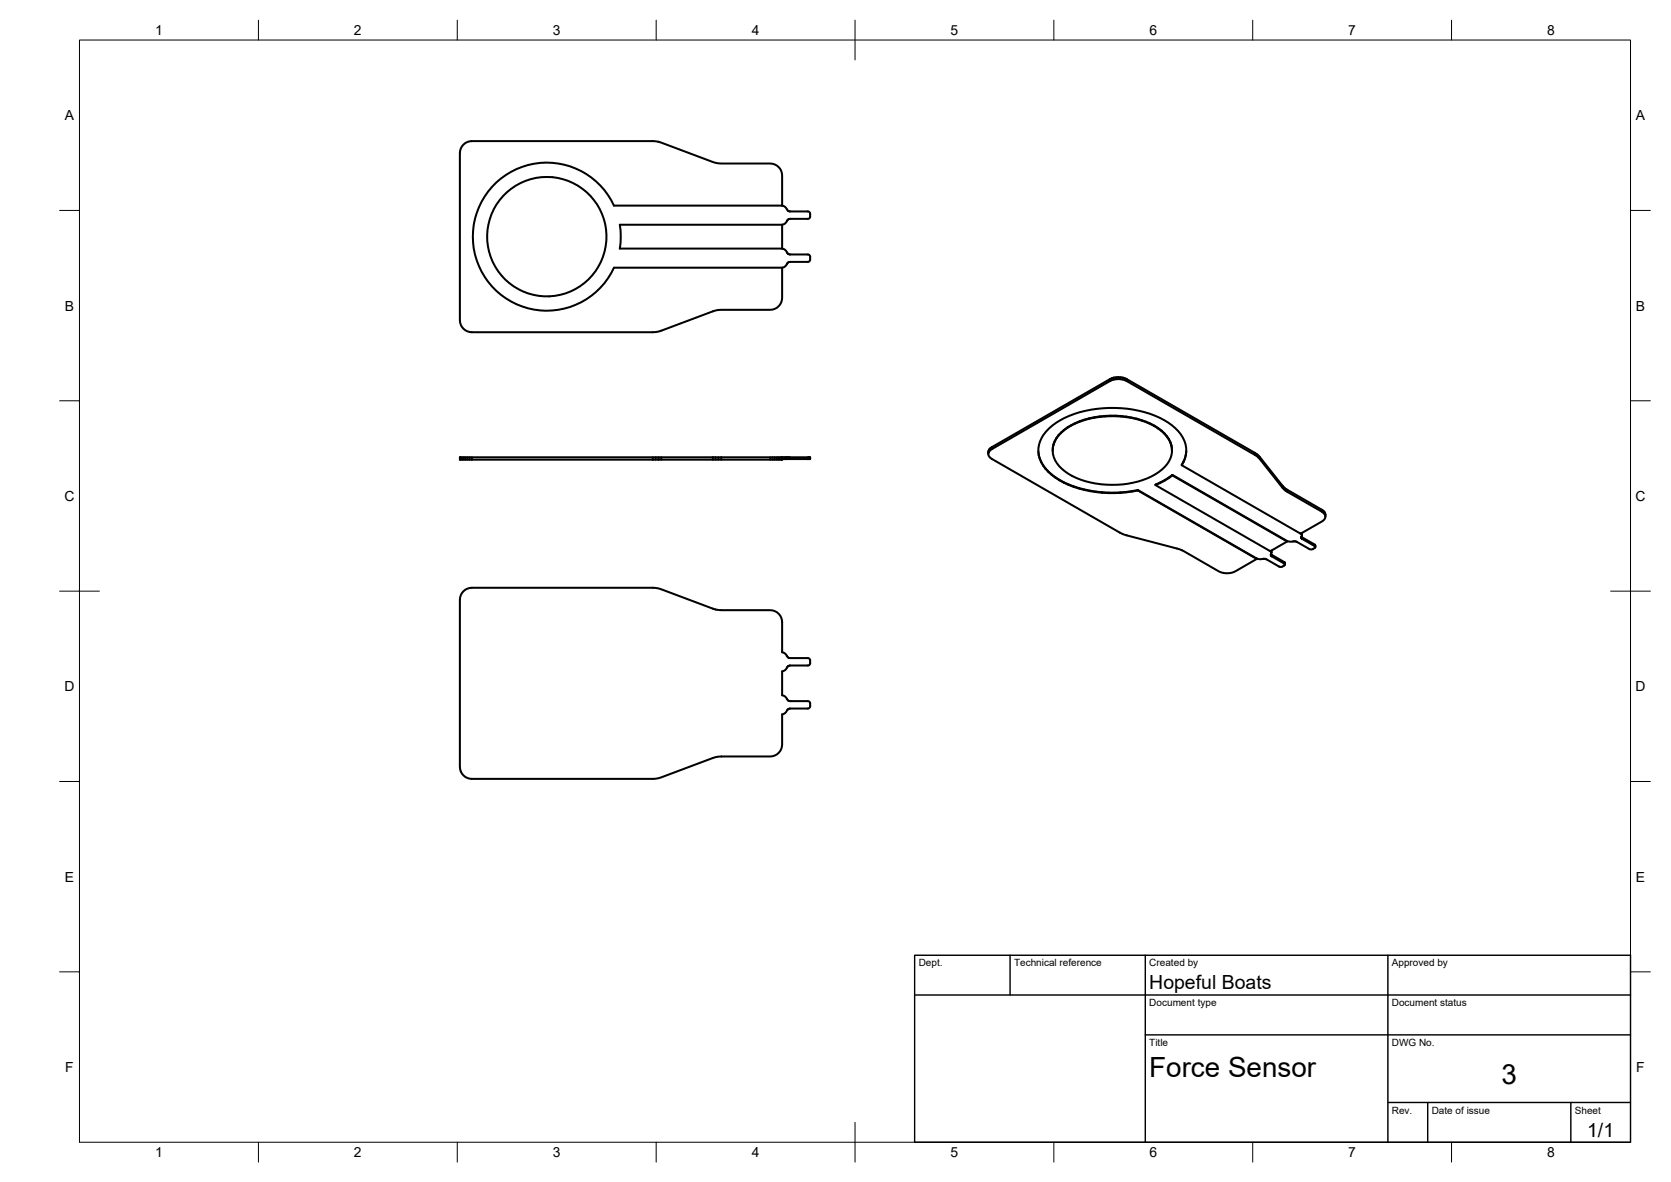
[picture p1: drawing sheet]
<svg xmlns="http://www.w3.org/2000/svg" width="420mm" height="297mm" viewBox="0 0 420 297" stroke-linecap="round" stroke-linejoin="round" font-family="sans-serif">
<!-- layer: Visible -->
<g fill="none" stroke="#000" stroke-width=".51">
<path d="M196.7 51.7a2.97 2.97 0 0 1 1.6 1.4h4.8l.4 .2 .2 .4v.9l-.4 .4-5 .1a2.97 2.97 0 0 1-1.6 1.4M196.7 51.7h-42.3a18.6 18.6 0 0 0-28.4-6.8 18.6 18.6 0 0 0 0 29.2 18.6 18.6 0 0 0 28.4-6.8h42.3M196.7 56.5h-40.8a19.4 19.4 0 0 1 0 6h40.8M196.7 51.7v-7.6a3 3 0 0 0-3-3h-12.3l-1.5-.2-13.6-5.1-1.4-.3h-46.3a3 3 0 0 0-3 3v42a3 3 0 0 0 3 3l46.3-.1 1.4-.3 13.6-5.1 1.5-.1h12.3a3 3 0 0 0 3-3v-7.6M196.7 56.5v6M196.7 62.5a2.97 2.97 0 0 1 1.6 1.3l4.8 .2 .4 .1 .2 .4v.9l-.4 .4-5 .1a2.97 2.97 0 0 1-1.6 1.4M279.1 95.8a4.7 4.7 0 0 1 4.2 0M279.1 95.8l-29.7 17.1M279.1 95.3l-29.7 17.1M279.1 95.3v.5M279.5 95.1v.5M280.1 94.9l1.7-.1 1.5 .5"/>
<path d="M280.1 94.9l-1 .4M280.1 94.9v.5M280.6 94.8v.5M281.2 94.8v.5M281.8 94.8v.5M282.3 94.9v.5M282.9 95.1v.5M283.3 95.8l32.2 18.5M283.3 95.3l32.2 18.5M283.3 95.3v.5M115.7 114.9v.6M115.9 114.9v.6"/>
<path d="M116.1 114.9v.6M116.5 114.9v.6M117 114.9v.6M117.5 114.9v.6M118 114.9v.6M118.6 115.5h45.5M118.6 114.9v.6M164.1 115.5h1.5M164.1 114.9v.6M164.9 114.9v.6M165.6 114.9v.6M166.3 114.9v.6"/>
<path d="M179.2 114.9h-63.6v.6h3M179.2 114.9h2.2M179.2 114.9v.6M179.9 114.9v.6M180.6 114.9v.6M181.4 114.9h15.3M181.4 114.9v.6M193.7 114.9v.6M194.2 114.9v.6M194.8 114.9v.6M195.3 114.9v.6M195.8 114.9v.6"/>
<path d="M196.2 114.9v.6M196.4 114.9v.6M196.6 114.9v.6M196.7 114.9h.3v.5h-.3M196.7 114.9v.6h-31.1M197 114.9h.3v.5h-.3M197.3 114.9h.2v.5h-.2M197.5 114.9h.2v.5h-.2M197.7 115.4h5.4M197.7 114.9h.3M198 114.9h5.1M198 114.9v.5"/>
<path d="M198.1 114.9v.5M198.3 114.9v.5M198.5 114.9v.5M198.7 114.9v.5M203.1 114.9h.2v.5h-.2zM203.3 114.9h.1v.5h-.1M203.4 114.9h.1l-.1 .5M203.5 114.9v.5M203.6 114.9v.5M203.7 114.9v.5M248.6 113.3v.5M248.7 112.9v.5"/>
<path d="M249 112.6v.5M249.4 112.9a1.29 1.29 0 0 0-.9 1.2 1.29 1.29 0 0 0 .9 1.2l32.7 18.8 14.5 3.9 9.8 5.6a4.7 4.7 0 0 0 4.2 0l5.4-3.1M249.4 112.4a1.54 1.54 0 0 0-.9 1.7M249.4 112.4v.5M261.1 113.5a9.2 9.2 0 0 0 5.3 7.1 29.2 29.2 0 0 0 19.7 2.6M261.2 114.3l.3 1M261.5 115.2l.3 1M261.8 116.1l.5 .9M262.3 116.9l.6 .9M262.9 117.7l.7 .9M263.6 118.5l.8 .8M264.4 119.2l1 .8"/>
<path d="M264.7 112.4v.9M264.9 111.6l-.2 .9M265.2 110.9l-.3 .8M265.4 119.9l1 .8M265.6 110.1l-.4 .9M266.1 109.4l-.5 .8M266.8 108.8a19.9 19.9 0 0 1 15.1-4.1 16.7 16.7 0 0 1 11.5 5 5.6 5.6 0 0 1-1.2 8.2 20.7 20.7 0 0 1-15.4 3.8 15.8 15.8 0 0 1-11.1-5.3 5.6 5.6 0 0 1 1.1-7.6zM266.8 108.7l-.7 .8M267.5 108l-.7 .8M268.4 107.4l-.9 .7M269.3 106.9l-.9 .6M270.3 106.3l-1 .7"/>
<path d="M271.5 105.9l-1.2 .6M272.6 105.5l-1.1 .5M273.9 105.1l-1.3 .5M275.1 104.9l-1.2 .3M276.5 104.7l-1.4 .3M277.8 104.5l-1.3 .3M279.2 104.5h-1.4v.2M280.5 104.5h-1.3v.1M281.9 104.7v-.2l1.3 .2M281.9 104.5h-1.4v.1M283.2 104.8v-.1l1.3 .2M284.5 105l1.3 .2"/>
<path d="M285.8 105.3v-.1l1.2 .4M287 105.7v-.1l1.2 .4M288.2 106.1l1.1 .5M289.3 106.5l1 .5M290.3 107.1v-.1l.9 .6M291.2 107.7l.8 .5M292 108.3v-.1l.8 .7M292.8 109l.6 .6M293.4 109.7v-.1l.5 .7M293.9 110.4v-.1l.4 .7M294.3 111.2v-.2l.2 .8M294.5 111.9v-.1l.2 .8"/>
<path d="M294.7 112.7v-.1v.9M294.8 119.3l-4.3 2.6 1.2-.5M294.8 119.3l-.9 .8v-.1M294.8 119.5l28.8 16.6v-.1M294.8 119.3l28.8 16.7M298 115.2l-.4 .9v-.1M298.2 114.2v.1a7.6 7.6 0 0 0-3.5-7.4 27.2 27.2 0 0 0-20.4-3.9 18.4 18.4 0 0 0-11.9 6.3 6.8 6.8 0 0 0-1.2 5.2M298.2 114.3l-.2 .9v-.1M298.3 113.4a7.7 7.7 0 0 1-1.2 3.5l.5-.8M315.5 114.3l.9 .6M315.5 113.8l1.2 1 5.8 7.3M315.5 113.8v.5"/>
<path d="M316 114.1v.5M316.4 114.9l6.4 8 9.6 5.7a1.29 1.29 0 0 1 .9 1.2 1.29 1.29 0 0 1-.9 1.2l-5.4 3.1-29.9-17.2M316.4 114.5v.4M316.7 114.8v.5M266.4 120.6l1.1 .7M267.5 121.2l1.2 .7M268.7 121.7l1.3 .7M270 122.2l1.3 .6M271.3 122.6l1.4 .5M272.7 123l1.4 .4M274.1 123.3l1.5 .4M275.6 123.5l1.5 .3"/>
<path d="M277.1 123.7v.1l1.5 .1M278.6 123.8v.1h1.5M280.1 123.8l1.6 .1M283.2 123.7l-1.5 .2v-.2M284.6 123.5l-1.4 .1M286.1 123.2l-1.5 .3v-.1M286.1 123.3l29.9 17.1M286.1 123.2l29.9 17.2M290.5 121.9l28.9 16.6 4.2-2.4M292.8 120.8l-1.1 .6v-.2M293.9 120.1l-1.1 .7v-.1M319.6 138.4l-.1 .1"/>
<path d="M319.6 138.6l.1 .1v-.3v.5v-.2M319.6 139.6l.1 .1M319.6 139.3v.3M319.6 139.3l3.3 2M319.7 139.7l.1 .1M319.7 139.4v.3M319.7 138.9l-.1 .4M319.8 139.8l3.1 1.8M319.8 139.5v.3M322.5 122.1l1.2 1M322.5 122.1v.5M322.8 122.5v.4"/>
<path d="M323.2 122.8v.5M323.6 136l2.3 .1 3.6 2 .6-.1 .6-.5M323.7 123.1l8.7 5a1.59 1.59 0 0 1 .9 1.7M323.7 123.1v.5M327.2 134l-.1 .1M327.2 134.2l.1 .1v-.3v.5v-.2M327.2 135.2l.1 .1M327.2 134.9v.3M327.2 134.9l3.4 1.9M327.3 135.3l.1 .1M327.3 135v.3M327.3 134.5l-.1 .7"/>
<path d="M327.4 135.4l3.2 1.8M327.4 135.1v.3M330.6 136.8v.5zM330.6 136.9v.4M330.7 137v.4M332.4 128.1v.5M332.8 128.4v.5M333 128.7v.5M333.2 129v.5M116.5 148.6a3 3 0 0 1 2.1-.9l46.3 .1 1.4 .3 13.6 5.1 1.5 .1h12.3a3 3 0 0 1 3 3v7.6a2.97 2.97 0 0 1 1.6 1.4l4.8 .1 .4 .2 .2 .4v.8l-.4 .4-5 .2a2.97 2.97 0 0 1-1.6 1.3v6a2.97 2.97 0 0 1 1.6 1.4l4.8 .1 .4 .2 .2 .4v.8l-.4 .4-5 .1a2.97 2.97 0 0 1-1.6 1.4v7.6a3 3 0 0 1-3 3h-12.3l-1.5 .2-13.6 5.1-1.4 .3h-46.3a3 3 0 0 1-3-3v-42a3 3 0 0 1 .9-2.1zM316 140.4l2.3 .1 3.6 2 .4-.1 .8-.5M322.9 141.3l.1 .4z"/>
<path d="M323 141.3v.4M323.1 141.4v.4"/>
<circle cx="137.5" cy="59.5" r="15"/>
</g>
<!-- layer: BORDER -->
<g fill="none" stroke="#000" stroke-width=".25">
<path d="M20 10.1h390v276.9h-390zM65 5.1v5M115 5.1v5M165 5.1v5M215 5.1v10M265 5.1v5M315 5.1v5M365 5.1v5M15 52.9h5M410 52.9h5M15 100.7h5M410 100.7h5"/>
<path d="M15 148.6h10M405 148.6h10M15 196.4h5M410 196.4h5M15 244.2h5M410 244.2h5M65 287v5M115 287v5M165 287v5M215 282.1v9.9M265 287v5M315 287v5"/>
<path d="M365 287v5"/>
</g>
<!-- layer: TITLEBLOCK -->
<path d="M230 240.1h180v46.9h-180zM230 250h180M254 240.1v9.9M288 240.1v46.9M349 240.1v46.9M288 260.1h122M349 277.1h61M359 277.1v9.9M395 277.1v9.9" fill="none" stroke="#000" stroke-width=".36"/>
<g font-size="7">
<text x="289" y="270.6">Force Sensor</text>
<text x="377.5" y="272.3">3</text>
</g>
<g font-size="4.9">
<text x="289" y="248.5">Hopeful Boats</text>
<text x="399.1" y="285.7">1/1</text>
</g>
<g font-size="3.5">
<text x="39" y="8.8">1</text>
<text x="89" y="8.8">2</text>
<text x="139" y="8.8">3</text>
<text x="189" y="8.8">4</text>
<text x="239" y="8.8">5</text>
<text x="289" y="8.8">6</text>
<text x="339" y="8.8">7</text>
<text x="389" y="8.8">8</text>
<text x="16.3" y="30.2">A</text>
<text x="411.3" y="30.2">A</text>
<text x="16.3" y="78">B</text>
<text x="411.3" y="78">B</text>
<text x="16.2" y="125.9">C</text>
<text x="411.2" y="125.9">C</text>
<text x="16.2" y="173.7">D</text>
<text x="411.2" y="173.7">D</text>
<text x="16.3" y="221.6">E</text>
<text x="411.3" y="221.6">E</text>
<text x="16.4" y="269.4">F</text>
<text x="411.4" y="269.4">F</text>
<text x="39" y="290.8">1</text>
<text x="89" y="290.8">2</text>
<text x="139" y="290.8">3</text>
<text x="189" y="290.8">4</text>
<text x="239" y="290.8">5</text>
<text x="289" y="290.8">6</text>
<text x="339" y="290.8">7</text>
<text x="389" y="290.8">8</text>
</g>
<g font-size="2.5">
<text x="231" y="242.9">Dept.</text>
<text x="255" y="242.9">Technical reference</text>
<text x="289" y="242.9">Created by</text>
<text x="350" y="242.9">Approved by</text>
<text x="289" y="252.8">Document type</text>
<text x="350" y="252.8">Document status</text>
<text x="289" y="262.9">Title</text>
<text x="350" y="262.9">DWG No.</text>
<text x="350" y="279.9">Rev.</text>
<text x="360" y="279.9">Date of issue</text>
<text x="396" y="279.9">Sheet</text>
</g>
</svg>
